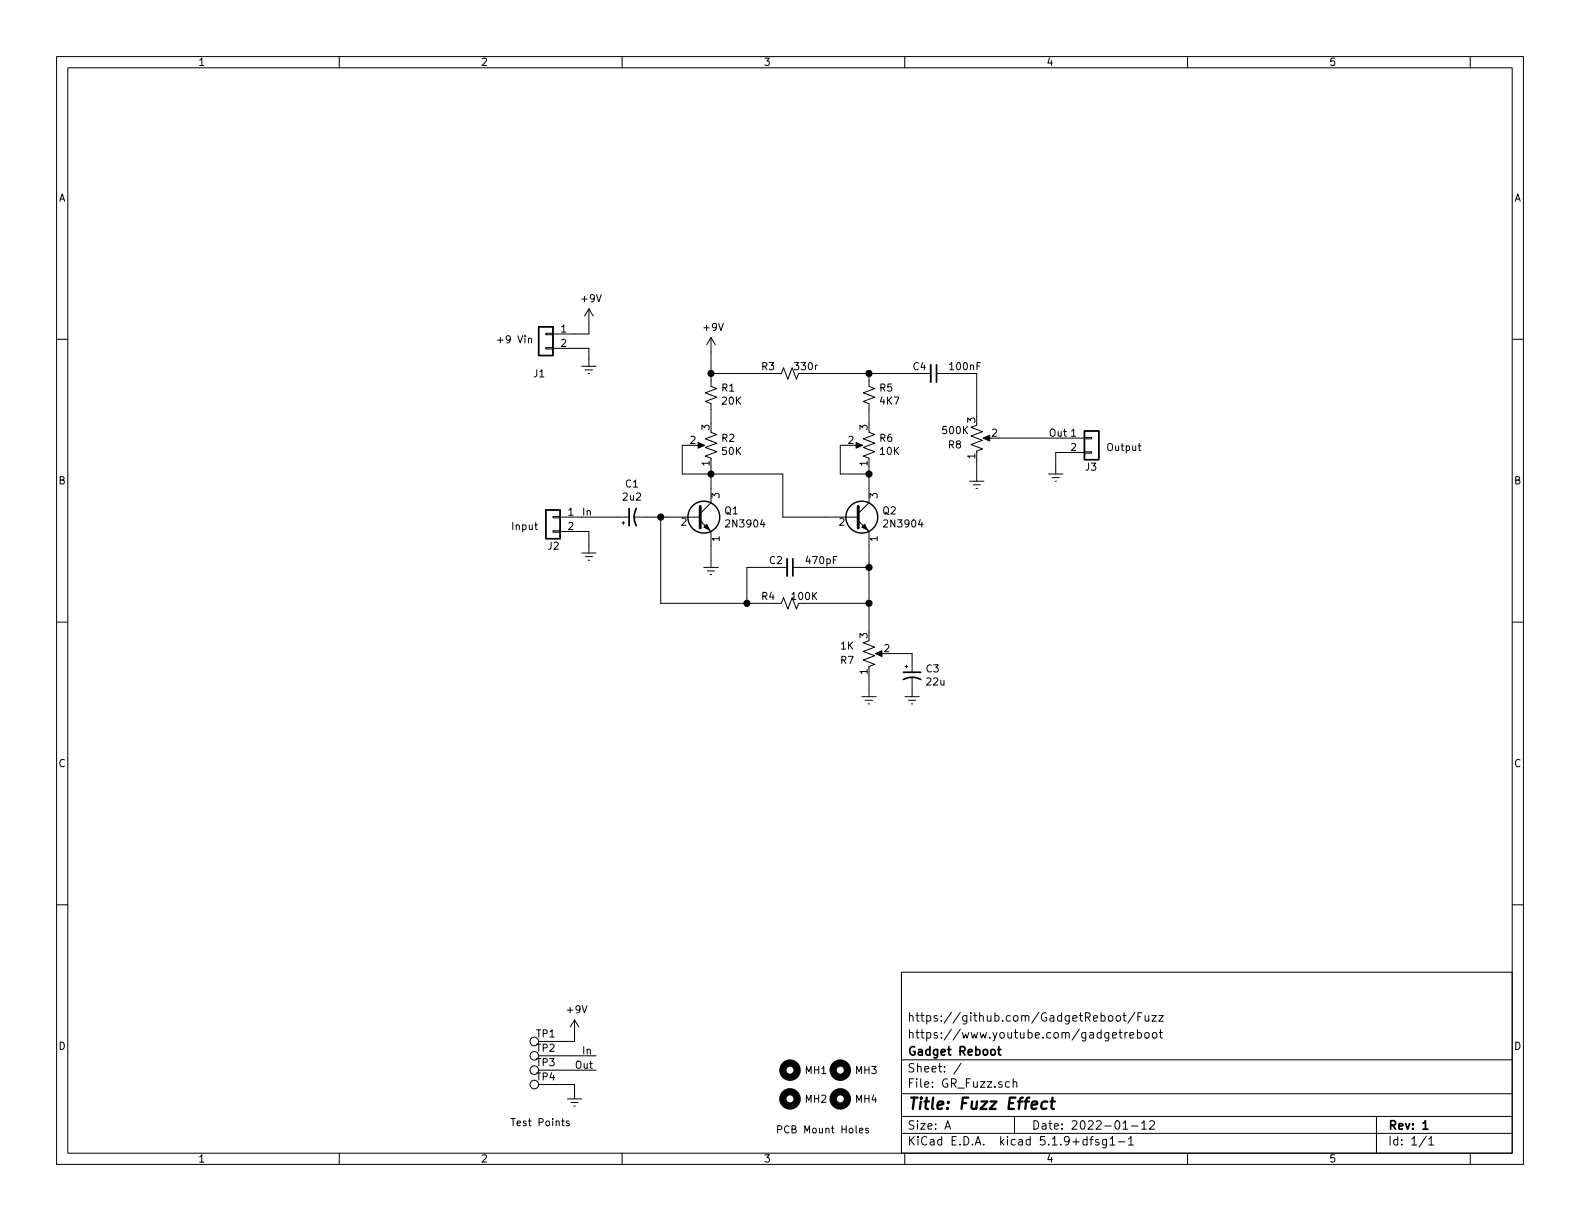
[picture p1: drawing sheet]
EESchema Schematic File Version 4
EELAYER 30 0
EELAYER END
$Descr A 11000 8500
encoding utf-8
Sheet 1 1
Title "Fuzz Effect"
Date "2022-01-12"
Rev "1"
Comp "Gadget Reboot"
Comment1 "https://www.youtube.com/gadgetreboot"
Comment2 "https://github.com/GadgetReboot/Fuzz"
Comment3 ""
Comment4 ""
$EndDescr
Wire Wire Line
	4000 2325 4100 2325
$Comp
L Connector_Generic:Conn_01x02 J1
U 1 1
P 3800 2325
F 0 "J1" H 3800 2050 50  0000 L CNN
F 1 "Conn_01x02" H 3880 2226 50  0001 L CNN
F 2 "Connector_PinHeader_2.54mm:PinHeader_1x02_P2.54mm_Vertical" H 3800 2325 50  0001 C CNN
F 3 "~" H 3800 2325 50  0001 C CNN
	1    3800 2325
	-1   0    0    -1  
$EndComp
$Comp
L power:GNDREF #PWR04
U 1 1
P 4100 2500
F 0 "#PWR04" H 4100 2250 50  0001 C CNN
F 1 "GNDREF" H 4350 2225 50  0001 C CNN
F 2 "" H 4100 2500 50  0001 C CNN
F 3 "" H 4100 2500 50  0001 C CNN
	1    4100 2500
	-1   0    0    -1  
$EndComp
Wire Wire Line
	4100 2500 4100 2425
Wire Wire Line
	4100 2425 4000 2425
Text Notes 3450 2400 0    50   ~ 0
+9 Vin
$Comp
L Mechanical:MountingHole MH3
U 1 1
P 5850 7450
F 0 "MH3" H 5950 7450 50  0000 L CNN
F 1 "MountingHole" H 5950 7405 50  0001 L CNN
F 2 "MountingHole:MountingHole_3.2mm_M3" H 5850 7450 50  0001 C CNN
F 3 "~" H 5850 7450 50  0001 C CNN
	1    5850 7450
	1    0    0    -1  
$EndComp
$Comp
L Mechanical:MountingHole MH4
U 1 1
P 5850 7650
F 0 "MH4" H 5950 7650 50  0000 L CNN
F 1 "MountingHole" H 5950 7605 50  0001 L CNN
F 2 "MountingHole:MountingHole_3.2mm_M3" H 5850 7650 50  0001 C CNN
F 3 "~" H 5850 7650 50  0001 C CNN
	1    5850 7650
	1    0    0    -1  
$EndComp
$Comp
L Mechanical:MountingHole MH1
U 1 1
P 5500 7450
F 0 "MH1" H 5600 7450 50  0000 L CNN
F 1 "MountingHole" H 5600 7405 50  0001 L CNN
F 2 "MountingHole:MountingHole_3.2mm_M3" H 5500 7450 50  0001 C CNN
F 3 "~" H 5500 7450 50  0001 C CNN
	1    5500 7450
	1    0    0    -1  
$EndComp
$Comp
L Mechanical:MountingHole MH2
U 1 1
P 5500 7650
F 0 "MH2" H 5600 7650 50  0000 L CNN
F 1 "MountingHole" H 5600 7605 50  0001 L CNN
F 2 "MountingHole:MountingHole_3.2mm_M3" H 5500 7650 50  0001 C CNN
F 3 "~" H 5500 7650 50  0001 C CNN
	1    5500 7650
	1    0    0    -1  
$EndComp
Text Notes 5400 7900 0    50   ~ 0
PCB Mount Holes
$Comp
L Device:R_Small_US R5
U 1 1
P 6050 2750
F 0 "R5" H 5982 2704 50  0000 R CNN
F 1 "4K7" H 5982 2795 50  0000 R CNN
F 2 "Resistor_THT:R_Axial_DIN0204_L3.6mm_D1.6mm_P7.62mm_Horizontal" H 6050 2750 50  0001 C CNN
F 3 "~" H 6050 2750 50  0001 C CNN
	1    6050 2750
	-1   0    0    1   
$EndComp
$Comp
L Device:C_Small C4
U 1 1
P 6500 2600
F 0 "C4" V 6450 2450 50  0000 L CNN
F 1 "100nF" V 6450 2700 50  0000 L CNN
F 2 "Capacitor_THT:C_Disc_D4.7mm_W2.5mm_P5.00mm" H 6500 2600 50  0001 C CNN
F 3 "~" H 6500 2600 50  0001 C CNN
	1    6500 2600
	0    1    1    0   
$EndComp
$Comp
L Connector:TestPoint TP4
U 1 1
P 3850 7550
F 0 "TP4" V 3900 7600 50  0000 C CNN
F 1 "TestPoint" V 3954 7622 50  0001 C CNN
F 2 "TestPoint:TestPoint_Pad_D1.5mm" H 4050 7550 50  0001 C CNN
F 3 "~" H 4050 7550 50  0001 C CNN
	1    3850 7550
	0    -1   -1   0   
$EndComp
$Comp
L Connector_Generic:Conn_01x02 J3
U 1 1
P 7600 3050
F 0 "J3" H 7550 2850 50  0000 L CNN
F 1 "Conn_01x02" H 7680 2951 50  0001 L CNN
F 2 "Connector_PinHeader_2.54mm:PinHeader_1x02_P2.54mm_Vertical" H 7600 3050 50  0001 C CNN
F 3 "~" H 7600 3050 50  0001 C CNN
	1    7600 3050
	1    0    0    -1  
$EndComp
Text Notes 7700 3150 0    50   ~ 0
Output\n
$Comp
L power:GNDREF #PWR010
U 1 1
P 7350 3250
F 0 "#PWR010" H 7350 3000 50  0001 C CNN
F 1 "GNDREF" H 7600 2975 50  0001 C CNN
F 2 "" H 7350 3250 50  0001 C CNN
F 3 "" H 7350 3250 50  0001 C CNN
	1    7350 3250
	-1   0    0    -1  
$EndComp
Wire Wire Line
	7350 3250 7350 3150
Wire Wire Line
	7350 3150 7400 3150
$Comp
L Connector:TestPoint TP3
U 1 1
P 3850 7450
F 0 "TP3" V 3900 7500 50  0000 C CNN
F 1 "TestPoint" V 3954 7522 50  0001 C CNN
F 2 "TestPoint:TestPoint_Pad_D1.5mm" H 4050 7450 50  0001 C CNN
F 3 "~" H 4050 7450 50  0001 C CNN
	1    3850 7450
	0    -1   -1   0   
$EndComp
$Comp
L Connector:TestPoint TP2
U 1 1
P 3850 7350
F 0 "TP2" V 3900 7400 50  0000 C CNN
F 1 "TestPoint" V 3954 7422 50  0001 C CNN
F 2 "TestPoint:TestPoint_Pad_D1.5mm" H 4050 7350 50  0001 C CNN
F 3 "~" H 4050 7350 50  0001 C CNN
	1    3850 7350
	0    -1   -1   0   
$EndComp
$Comp
L Connector:TestPoint TP1
U 1 1
P 3850 7250
F 0 "TP1" V 3900 7300 50  0000 C CNN
F 1 "TestPoint" V 3954 7322 50  0001 C CNN
F 2 "TestPoint:TestPoint_Pad_D1.5mm" H 4050 7250 50  0001 C CNN
F 3 "~" H 4050 7250 50  0001 C CNN
	1    3850 7250
	0    -1   -1   0   
$EndComp
Text Notes 3550 7850 0    50   ~ 0
Test Points
$Comp
L power:GNDREF #PWR02
U 1 1
P 4000 7600
F 0 "#PWR02" H 4000 7350 50  0001 C CNN
F 1 "GNDREF" H 4250 7325 50  0001 C CNN
F 2 "" H 4000 7600 50  0001 C CNN
F 3 "" H 4000 7600 50  0001 C CNN
	1    4000 7600
	-1   0    0    -1  
$EndComp
Wire Wire Line
	3850 7550 4000 7550
Wire Wire Line
	4000 7550 4000 7600
Wire Wire Line
	3850 7250 4000 7250
Wire Wire Line
	4000 7250 4000 7200
Wire Wire Line
	3850 7350 4150 7350
Wire Wire Line
	3850 7450 4150 7450
Text Label 4050 7350 0    50   ~ 0
In
Text Label 4000 7450 0    50   ~ 0
Out
Wire Wire Line
	6950 3050 7400 3050
Wire Wire Line
	4100 2250 4100 2325
$Comp
L Connector_Generic:Conn_01x02 J2
U 1 1
P 3850 3600
F 0 "J2" H 3800 3400 50  0000 L CNN
F 1 "Conn_01x02" H 3930 3501 50  0001 L CNN
F 2 "Connector_PinHeader_2.54mm:PinHeader_1x02_P2.54mm_Vertical" H 3850 3600 50  0001 C CNN
F 3 "~" H 3850 3600 50  0001 C CNN
	1    3850 3600
	-1   0    0    -1  
$EndComp
Text Notes 3750 3700 2    50   ~ 0
Input\n
$Comp
L power:GNDREF #PWR05
U 1 1
P 4100 3800
F 0 "#PWR05" H 4100 3550 50  0001 C CNN
F 1 "GNDREF" H 4350 3525 50  0001 C CNN
F 2 "" H 4100 3800 50  0001 C CNN
F 3 "" H 4100 3800 50  0001 C CNN
	1    4100 3800
	1    0    0    -1  
$EndComp
Wire Wire Line
	4100 3800 4100 3700
Wire Wire Line
	4100 3700 4050 3700
Wire Wire Line
	4300 3600 4050 3600
$Comp
L Device:R_POT_US R7
U 1 1
P 6050 4550
F 0 "R7" H 5950 4600 50  0000 R CNN
F 1 "1K" H 5950 4500 50  0000 R CNN
F 2 "Connector_PinHeader_2.54mm:PinHeader_1x03_P2.54mm_Vertical" H 6050 4550 50  0001 C CNN
F 3 "~" H 6050 4550 50  0001 C CNN
	1    6050 4550
	1    0    0    1   
$EndComp
$Comp
L Device:R_POT_US R6
U 1 1
P 6050 3100
F 0 "R6" H 5982 3054 50  0000 R CNN
F 1 "10K" H 5982 3145 50  0000 R CNN
F 2 "Potentiometer_THT:Potentiometer_Vishay_T73YP_Vertical" H 6050 3100 50  0001 C CNN
F 3 "~" H 6050 3100 50  0001 C CNN
	1    6050 3100
	-1   0    0    1   
$EndComp
Text Label 4050 3600 0    50   ~ 0
In
Text Label 7300 3050 0    50   ~ 0
Out
$Comp
L Device:CP1_Small C1
U 1 1
P 4400 3600
F 0 "C1" V 4628 3600 50  0000 C CNN
F 1 "2u2" V 4537 3600 50  0000 C CNN
F 2 "Capacitor_THT:CP_Radial_D5.0mm_P2.50mm" H 4400 3600 50  0001 C CNN
F 3 "~" H 4400 3600 50  0001 C CNN
	1    4400 3600
	0    -1   -1   0   
$EndComp
$Comp
L power:+9V #PWR03
U 1 1
P 4100 2250
F 0 "#PWR03" H 4100 2100 50  0001 C CNN
F 1 "+9V" H 4115 2423 50  0000 C CNN
F 2 "" H 4100 2250 50  0001 C CNN
F 3 "" H 4100 2250 50  0001 C CNN
	1    4100 2250
	1    0    0    -1  
$EndComp
$Comp
L power:+9V #PWR01
U 1 1
P 4000 7200
F 0 "#PWR01" H 4000 7050 50  0001 C CNN
F 1 "+9V" H 4015 7373 50  0000 C CNN
F 2 "" H 4000 7200 50  0001 C CNN
F 3 "" H 4000 7200 50  0001 C CNN
	1    4000 7200
	1    0    0    -1  
$EndComp
$Comp
L Transistor_BJT:2N3904 Q2
U 1 1
P 5950 3600
F 0 "Q2" H 6140 3646 50  0000 L CNN
F 1 "2N3904" H 6140 3555 50  0000 L CNN
F 2 "Connector_PinHeader_2.54mm:PinHeader_1x03_P2.54mm_Vertical" H 6150 3525 50  0001 L CIN
F 3 "https://www.onsemi.com/pub/Collateral/2N3903-D.PDF" H 5950 3600 50  0001 L CNN
	1    5950 3600
	1    0    0    -1  
$EndComp
Wire Wire Line
	6050 3400 6050 3300
Wire Wire Line
	5900 3100 5850 3100
Wire Wire Line
	5850 3100 5850 3300
Wire Wire Line
	5850 3300 6050 3300
Connection ~ 6050 3300
Wire Wire Line
	6050 3300 6050 3250
Wire Wire Line
	6050 2950 6050 2850
$Comp
L Device:R_Small_US R3
U 1 1
P 5500 2600
F 0 "R3" V 5450 2500 50  0000 R CNN
F 1 "330r" V 5450 2800 50  0000 R CNN
F 2 "Resistor_THT:R_Axial_DIN0204_L3.6mm_D1.6mm_P7.62mm_Horizontal" H 5500 2600 50  0001 C CNN
F 3 "~" H 5500 2600 50  0001 C CNN
	1    5500 2600
	0    1    1    0   
$EndComp
Wire Wire Line
	5600 2600 6050 2600
Wire Wire Line
	6050 2600 6050 2650
$Comp
L Device:R_Small_US R1
U 1 1
P 4950 2750
F 0 "R1" H 4882 2704 50  0000 R CNN
F 1 "20K" H 4882 2795 50  0000 R CNN
F 2 "Resistor_THT:R_Axial_DIN0204_L3.6mm_D1.6mm_P7.62mm_Horizontal" H 4950 2750 50  0001 C CNN
F 3 "~" H 4950 2750 50  0001 C CNN
	1    4950 2750
	-1   0    0    1   
$EndComp
$Comp
L Device:R_POT_US R2
U 1 1
P 4950 3100
F 0 "R2" H 4882 3054 50  0000 R CNN
F 1 "50K" H 4882 3145 50  0000 R CNN
F 2 "Potentiometer_THT:Potentiometer_Vishay_T73YP_Vertical" H 4950 3100 50  0001 C CNN
F 3 "~" H 4950 3100 50  0001 C CNN
	1    4950 3100
	-1   0    0    1   
$EndComp
$Comp
L Transistor_BJT:2N3904 Q1
U 1 1
P 4850 3600
F 0 "Q1" H 5040 3646 50  0000 L CNN
F 1 "2N3904" H 5040 3555 50  0000 L CNN
F 2 "Connector_PinHeader_2.54mm:PinHeader_1x03_P2.54mm_Vertical" H 5050 3525 50  0001 L CIN
F 3 "https://www.onsemi.com/pub/Collateral/2N3903-D.PDF" H 4850 3600 50  0001 L CNN
	1    4850 3600
	1    0    0    -1  
$EndComp
Wire Wire Line
	4950 3400 4950 3300
Wire Wire Line
	4800 3100 4750 3100
Wire Wire Line
	4750 3100 4750 3300
Wire Wire Line
	4750 3300 4950 3300
Connection ~ 4950 3300
Wire Wire Line
	4950 3300 4950 3250
Wire Wire Line
	4950 2950 4950 2850
Wire Wire Line
	4950 2600 4950 2650
Wire Wire Line
	4950 2600 5400 2600
Wire Wire Line
	5750 3600 5450 3600
Wire Wire Line
	5450 3600 5450 3300
Wire Wire Line
	5450 3300 4950 3300
$Comp
L power:GNDREF #PWR06
U 1 1
P 4950 3900
F 0 "#PWR06" H 4950 3650 50  0001 C CNN
F 1 "GNDREF" H 5200 3625 50  0001 C CNN
F 2 "" H 4950 3900 50  0001 C CNN
F 3 "" H 4950 3900 50  0001 C CNN
	1    4950 3900
	-1   0    0    -1  
$EndComp
Wire Wire Line
	4950 3900 4950 3800
Wire Wire Line
	4500 3600 4600 3600
$Comp
L Device:R_Small_US R4
U 1 1
P 5500 4200
F 0 "R4" V 5450 4100 50  0000 R CNN
F 1 "100K" V 5450 4400 50  0000 R CNN
F 2 "Resistor_THT:R_Axial_DIN0204_L3.6mm_D1.6mm_P7.62mm_Horizontal" H 5500 4200 50  0001 C CNN
F 3 "~" H 5500 4200 50  0001 C CNN
	1    5500 4200
	0    1    1    0   
$EndComp
Wire Wire Line
	5400 4200 5200 4200
Wire Wire Line
	4600 4200 4600 3600
Connection ~ 4600 3600
Wire Wire Line
	4600 3600 4650 3600
Wire Wire Line
	5600 4200 6050 4200
Wire Wire Line
	6050 4200 6050 3950
$Comp
L power:GNDREF #PWR07
U 1 1
P 6050 4800
F 0 "#PWR07" H 6050 4550 50  0001 C CNN
F 1 "GNDREF" H 6300 4525 50  0001 C CNN
F 2 "" H 6050 4800 50  0001 C CNN
F 3 "" H 6050 4800 50  0001 C CNN
	1    6050 4800
	-1   0    0    -1  
$EndComp
Wire Wire Line
	6050 4400 6050 4200
Connection ~ 6050 4200
Wire Wire Line
	6050 4800 6050 4700
$Comp
L Device:CP1_Small C3
U 1 1
P 6350 4700
F 0 "C3" H 6441 4746 50  0000 L CNN
F 1 "22u" H 6441 4655 50  0000 L CNN
F 2 "Capacitor_THT:CP_Radial_D5.0mm_P2.50mm" H 6350 4700 50  0001 C CNN
F 3 "~" H 6350 4700 50  0001 C CNN
	1    6350 4700
	1    0    0    -1  
$EndComp
$Comp
L power:GNDREF #PWR08
U 1 1
P 6350 4800
F 0 "#PWR08" H 6350 4550 50  0001 C CNN
F 1 "GNDREF" H 6600 4525 50  0001 C CNN
F 2 "" H 6350 4800 50  0001 C CNN
F 3 "" H 6350 4800 50  0001 C CNN
	1    6350 4800
	-1   0    0    -1  
$EndComp
Wire Wire Line
	6350 4600 6350 4550
Wire Wire Line
	6350 4550 6200 4550
Wire Wire Line
	6400 2600 6050 2600
Connection ~ 6050 2600
$Comp
L Device:R_POT_US R8
U 1 1
P 6800 3050
F 0 "R8" H 6700 3100 50  0000 R CNN
F 1 "500K" H 6750 3000 50  0000 R CNN
F 2 "Connector_PinHeader_2.54mm:PinHeader_1x03_P2.54mm_Vertical" H 6800 3050 50  0001 C CNN
F 3 "~" H 6800 3050 50  0001 C CNN
	1    6800 3050
	1    0    0    1   
$EndComp
$Comp
L power:GNDREF #PWR09
U 1 1
P 6800 3300
F 0 "#PWR09" H 6800 3050 50  0001 C CNN
F 1 "GNDREF" H 7050 3025 50  0001 C CNN
F 2 "" H 6800 3300 50  0001 C CNN
F 3 "" H 6800 3300 50  0001 C CNN
	1    6800 3300
	-1   0    0    -1  
$EndComp
Wire Wire Line
	6800 3300 6800 3200
Wire Wire Line
	6600 2600 6800 2600
Wire Wire Line
	6800 2600 6800 2900
$Comp
L Device:C_Small C2
U 1 1
P 5500 3950
F 0 "C2" V 5450 3800 50  0000 L CNN
F 1 "470pF" V 5450 4050 50  0000 L CNN
F 2 "Capacitor_THT:C_Disc_D4.7mm_W2.5mm_P5.00mm" H 5500 3950 50  0001 C CNN
F 3 "~" H 5500 3950 50  0001 C CNN
	1    5500 3950
	0    1    1    0   
$EndComp
Wire Wire Line
	5400 3950 5200 3950
Wire Wire Line
	5200 3950 5200 4200
Connection ~ 5200 4200
Wire Wire Line
	5200 4200 4600 4200
Wire Wire Line
	5600 3950 6050 3950
Connection ~ 6050 3950
Wire Wire Line
	6050 3950 6050 3800
$Comp
L power:+9V #PWR?
U 1 1
P 4950 2450
F 0 "#PWR?" H 4950 2300 50  0001 C CNN
F 1 "+9V" H 4965 2623 50  0000 C CNN
F 2 "" H 4950 2450 50  0001 C CNN
F 3 "" H 4950 2450 50  0001 C CNN
	1    4950 2450
	1    0    0    -1  
$EndComp
Wire Wire Line
	4950 2450 4950 2600
Connection ~ 4950 2600
$EndSCHEMATC
